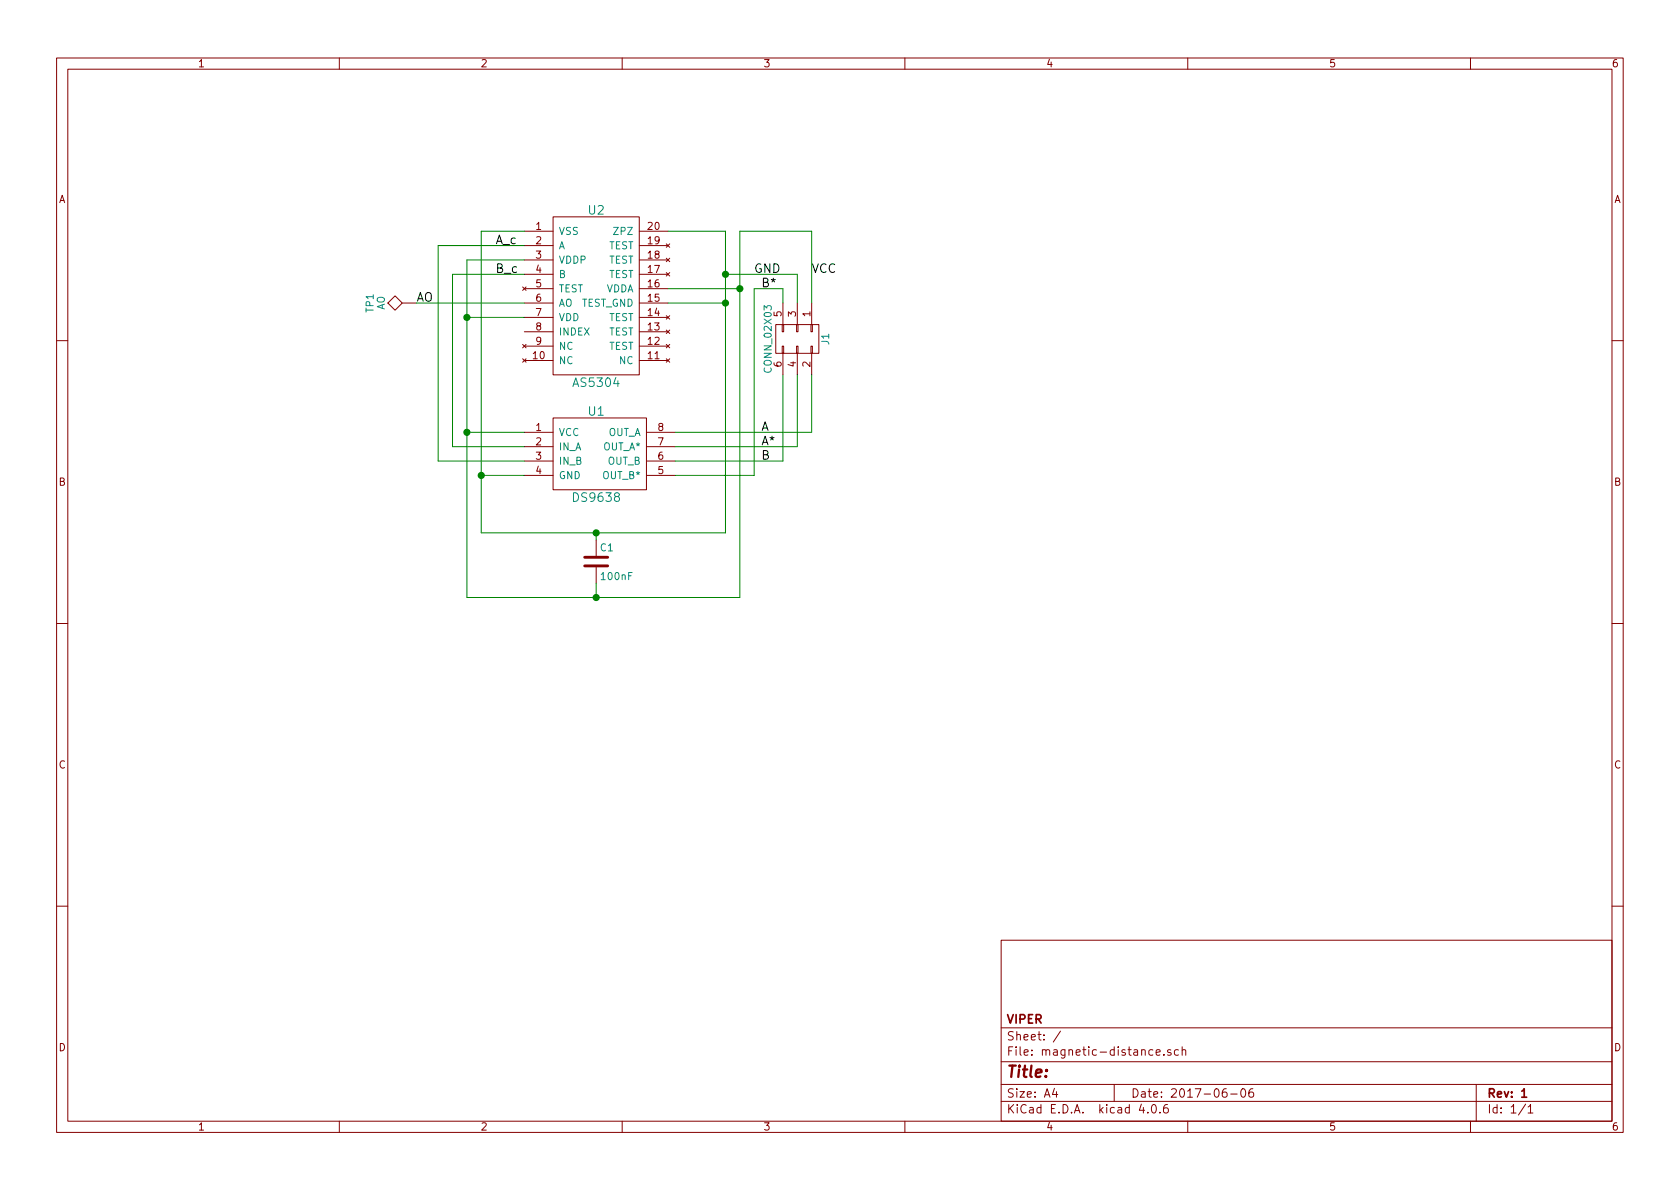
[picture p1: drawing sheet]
EESchema Schematic File Version 2
LIBS:power
LIBS:device
LIBS:transistors
LIBS:conn
LIBS:linear
LIBS:regul
LIBS:74xx
LIBS:cmos4000
LIBS:adc-dac
LIBS:memory
LIBS:xilinx
LIBS:microcontrollers
LIBS:dsp
LIBS:microchip
LIBS:analog_switches
LIBS:motorola
LIBS:texas
LIBS:intel
LIBS:audio
LIBS:interface
LIBS:digital-audio
LIBS:philips
LIBS:display
LIBS:cypress
LIBS:siliconi
LIBS:opto
LIBS:atmel
LIBS:contrib
LIBS:valves
LIBS:as5304
LIBS:optical-distance
LIBS:magnetic-distance-cache
EELAYER 25 0
EELAYER END
$Descr A4 11693 8268
encoding utf-8
Sheet 1 1
Title ""
Date "2017-06-06"
Rev "1"
Comp "VIPER"
Comment1 ""
Comment2 ""
Comment3 ""
Comment4 ""
$EndDescr
$Comp
L AS5304 U2
U 1 1
P 4150 2050
F 0 "U2" H 4150 2650 60  0000 C CNN
F 1 "AS5304" H 4150 1450 60  0000 C CNN
F 2 "Housings_SSOP:TSSOP-20_4.4x6.5mm_Pitch0.65mm" H 4150 2050 60  0001 C CNN
F 3 "" H 4150 2050 60  0000 C CNN
	1    4150 2050
	1    0    0    -1  
$EndComp
$Comp
L DS9638 U1
U 1 1
P 4150 3150
F 0 "U1" H 4150 3450 60  0000 C CNN
F 1 "DS9638" H 4150 2850 60  0000 C CNN
F 2 "Housings_SOIC:SOIC-8_3.9x4.9mm_Pitch1.27mm" H 4050 3150 60  0001 C CNN
F 3 "" H 4050 3150 60  0001 C CNN
	1    4150 3150
	1    0    0    -1  
$EndComp
Wire Wire Line
	4650 1600 5050 1600
Wire Wire Line
	5050 1600 5050 3700
Wire Wire Line
	5050 3700 3350 3700
Wire Wire Line
	3350 3700 3350 1600
Wire Wire Line
	3350 3300 3650 3300
Wire Wire Line
	4650 2100 5050 2100
Connection ~ 5050 2100
Wire Wire Line
	3350 1600 3650 1600
Connection ~ 3350 3300
Wire Wire Line
	3650 3000 3250 3000
Wire Wire Line
	3250 1800 3250 4150
Wire Wire Line
	3250 1800 3650 1800
Wire Wire Line
	3650 2200 3250 2200
Connection ~ 3250 2200
Wire Wire Line
	5150 1600 5150 4150
Wire Wire Line
	5150 2000 4650 2000
Connection ~ 3250 3000
Wire Wire Line
	3650 1900 3150 1900
Wire Wire Line
	3150 1900 3150 3100
Wire Wire Line
	3150 3100 3650 3100
Wire Wire Line
	3650 1700 3050 1700
Wire Wire Line
	3050 1700 3050 3200
Wire Wire Line
	3050 3200 3650 3200
$Comp
L C C1
U 1 1
P 4150 3900
F 0 "C1" H 4175 4000 50  0000 L CNN
F 1 "100nF" H 4175 3800 50  0000 L CNN
F 2 "Capacitors_SMD:C_0603_HandSoldering" H 4188 3750 50  0001 C CNN
F 3 "" H 4150 3900 50  0001 C CNN
	1    4150 3900
	1    0    0    -1  
$EndComp
Wire Wire Line
	5150 4150 3250 4150
Wire Wire Line
	4150 4150 4150 4050
Connection ~ 4150 4150
Wire Wire Line
	4150 3700 4150 3750
Connection ~ 4150 3700
$Comp
L CONN_02X03 J1
U 1 1
P 5550 2350
F 0 "J1" H 5550 2550 50  0000 C CNN
F 1 "CONN_02X03" H 5550 2150 50  0000 C CNN
F 2 "Pin_Headers:Pin_Header_Angled_2x03_Pitch2.54mm" H 5550 1150 50  0001 C CNN
F 3 "" H 5550 1150 50  0001 C CNN
	1    5550 2350
	0    1    1    0   
$EndComp
Wire Wire Line
	4700 3000 5650 3000
Wire Wire Line
	5650 3000 5650 2600
Wire Wire Line
	5550 2600 5550 3100
Wire Wire Line
	5550 3100 4700 3100
Wire Wire Line
	5450 2600 5450 3200
Wire Wire Line
	5450 3200 4700 3200
Wire Wire Line
	4700 3300 5250 3300
Wire Wire Line
	5250 3300 5250 2000
Wire Wire Line
	5250 2000 5450 2000
Wire Wire Line
	5450 2000 5450 2100
Wire Wire Line
	5650 2100 5650 1600
Wire Wire Line
	5650 1600 5150 1600
Connection ~ 5150 2000
Wire Wire Line
	5550 2100 5550 1900
Wire Wire Line
	5550 1900 5050 1900
Connection ~ 5050 1900
Text Label 5650 1900 0    60   ~ 0
VCC
Text Label 5250 1900 0    60   ~ 0
GND
Text Label 5300 2000 0    60   ~ 0
B*
Text Label 5300 3000 0    60   ~ 0
A
Text Label 5300 3100 0    60   ~ 0
A*
Text Label 5300 3200 0    60   ~ 0
B
$Comp
L TEST TP1
U 1 1
P 2900 2100
F 0 "TP1" H 2900 2400 50  0000 C BNN
F 1 "AO" H 2900 2350 50  0000 C CNN
F 2 "Measurement_Points:Measurement_Point_Round-SMD-Pad_Small" H 2900 2100 50  0001 C CNN
F 3 "" H 2900 2100 50  0001 C CNN
	1    2900 2100
	0    -1   -1   0   
$EndComp
Wire Wire Line
	3650 2100 2900 2100
Text Label 2900 2100 0    60   ~ 0
AO
Text Label 3450 1700 0    60   ~ 0
A_c
Text Label 3450 1900 0    60   ~ 0
B_c
$EndSCHEMATC
